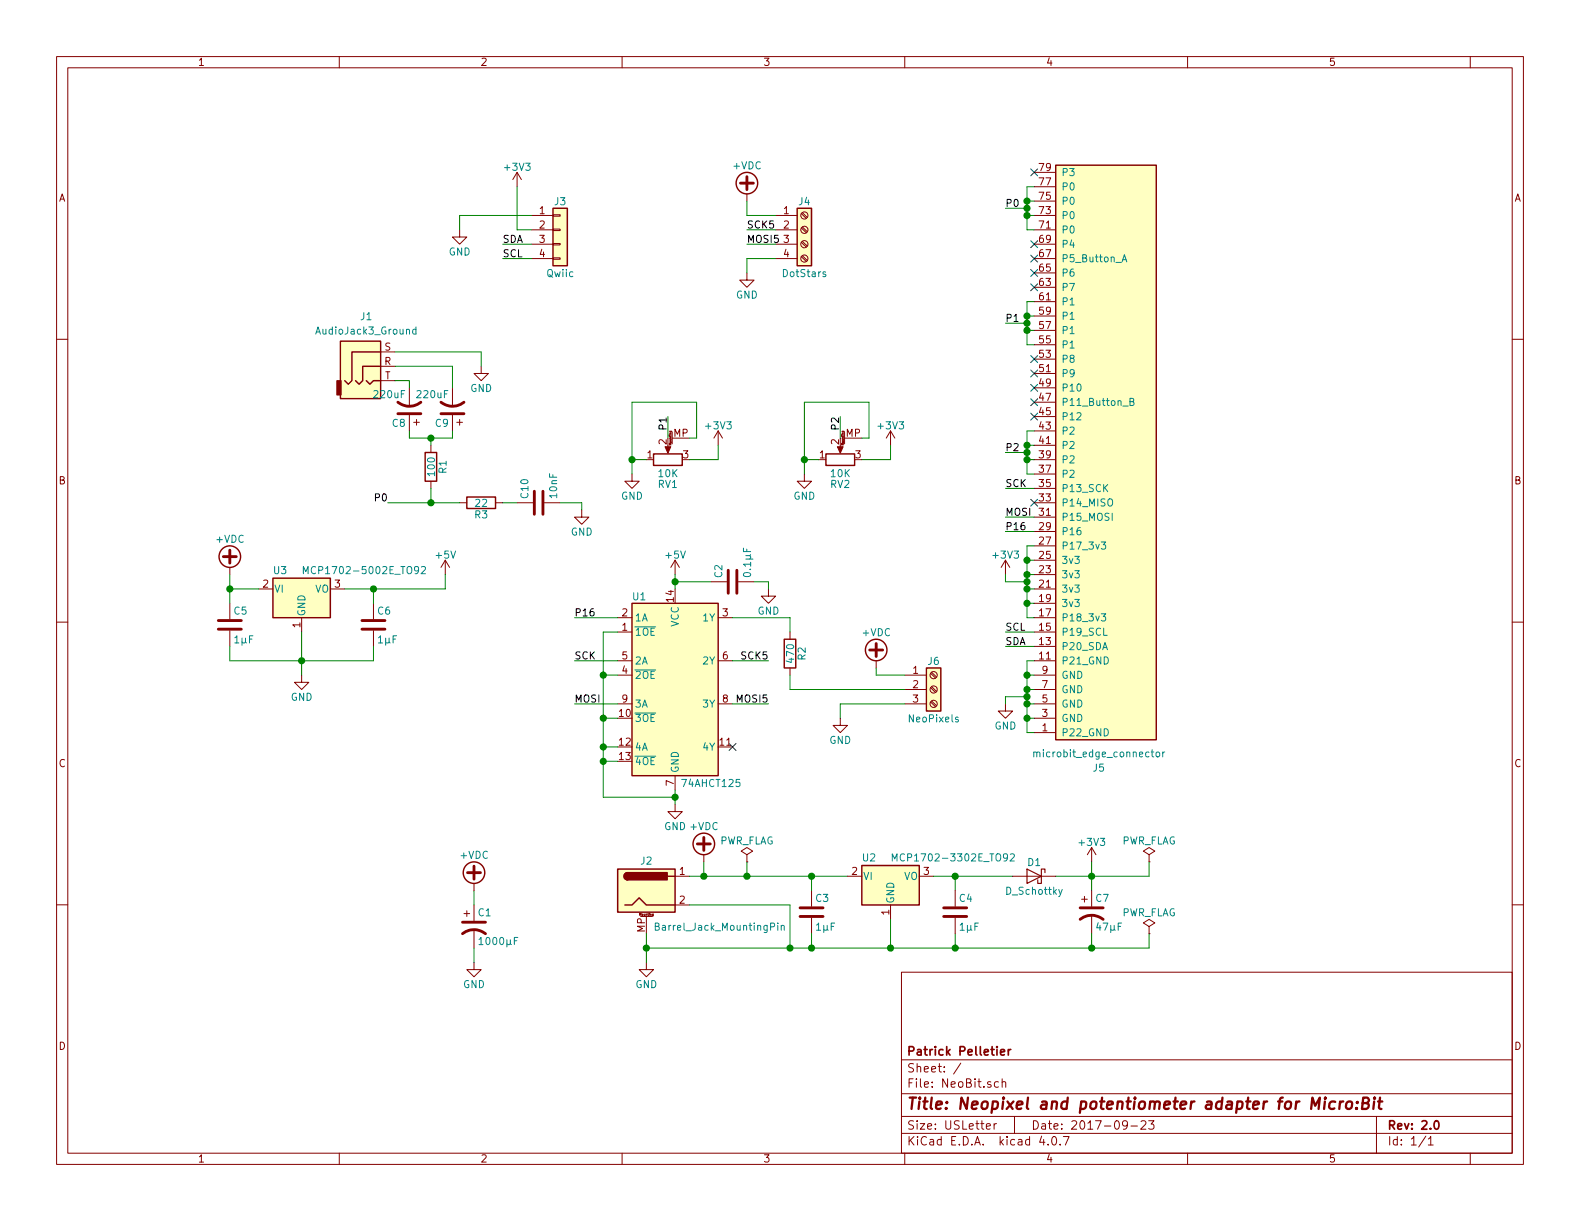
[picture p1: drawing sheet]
EESchema Schematic File Version 2
LIBS:power
LIBS:device
LIBS:transistors
LIBS:conn
LIBS:linear
LIBS:regul
LIBS:74xx
LIBS:cmos4000
LIBS:adc-dac
LIBS:memory
LIBS:xilinx
LIBS:microcontrollers
LIBS:dsp
LIBS:microchip
LIBS:analog_switches
LIBS:motorola
LIBS:texas
LIBS:intel
LIBS:audio
LIBS:interface
LIBS:digital-audio
LIBS:philips
LIBS:display
LIBS:cypress
LIBS:siliconi
LIBS:opto
LIBS:atmel
LIBS:contrib
LIBS:valves
LIBS:lib_microbit_connector
LIBS:misc_lib
LIBS:NeoBit-cache
EELAYER 25 0
EELAYER END
$Descr USLetter 11000 8500
encoding utf-8
Sheet 1 1
Title "Neopixel and potentiometer adapter for Micro:Bit"
Date "2017-09-23"
Rev "2.0"
Comp "Patrick Pelletier"
Comment1 ""
Comment2 ""
Comment3 ""
Comment4 ""
$EndDescr
$Comp
L microbit_edge_connector J5
U 1 1
P 7700 3300
F 0 "J5" H 7750 5350 50  0000 C CNN
F 1 "microbit_edge_connector" H 7750 5250 50  0000 C CNN
F 2 "footprints:4UCON_10156_2x40_P1.27mm_Socket_Horizontal" H 7600 3200 50  0001 C CNN
F 3 "" H 7600 3200 50  0001 C CNN
F 4 "3342" H 7700 3300 60  0001 C CNN "MPN"
F 5 "micro:bit through-hole right-angle edge connector" H 7700 3300 60  0001 C CNN "Description"
	1    7700 3300
	-1   0    0    1   
$EndComp
Text Label 7000 1450 0    50   ~ 0
P0
Wire Wire Line
	7200 1300 7150 1300
Wire Wire Line
	7150 1300 7150 1600
Wire Wire Line
	7150 1600 7200 1600
Wire Wire Line
	7200 1400 7150 1400
Connection ~ 7150 1400
Wire Wire Line
	7200 1500 7150 1500
Connection ~ 7150 1500
Wire Wire Line
	7000 1450 7150 1450
Connection ~ 7150 1450
Text Label 7000 2250 0    50   ~ 0
P1
Wire Wire Line
	7200 2100 7150 2100
Wire Wire Line
	7150 2100 7150 2400
Wire Wire Line
	7150 2400 7200 2400
Wire Wire Line
	7200 2200 7150 2200
Connection ~ 7150 2200
Wire Wire Line
	7200 2300 7150 2300
Connection ~ 7150 2300
Wire Wire Line
	7000 2250 7150 2250
Connection ~ 7150 2250
Text Label 7000 3150 0    50   ~ 0
P2
Wire Wire Line
	7200 3000 7150 3000
Wire Wire Line
	7150 3000 7150 3300
Wire Wire Line
	7150 3300 7200 3300
Wire Wire Line
	7200 3100 7150 3100
Connection ~ 7150 3100
Wire Wire Line
	7200 3200 7150 3200
Connection ~ 7150 3200
Wire Wire Line
	7000 3150 7150 3150
Connection ~ 7150 3150
Wire Wire Line
	7200 3800 7150 3800
Wire Wire Line
	7150 3800 7150 4300
Wire Wire Line
	7150 4300 7200 4300
Wire Wire Line
	7200 3900 7150 3900
Connection ~ 7150 3900
Wire Wire Line
	7200 4000 7150 4000
Connection ~ 7150 4000
Wire Wire Line
	7200 4100 7150 4100
Connection ~ 7150 4100
Wire Wire Line
	7200 4200 7150 4200
Connection ~ 7150 4200
$Comp
L +3V3 #PWR01
U 1 1
P 7000 4000
F 0 "#PWR01" H 7000 3850 50  0001 C CNN
F 1 "+3V3" H 7000 4140 50  0000 C CNN
F 2 "" H 7000 4000 50  0001 C CNN
F 3 "" H 7000 4000 50  0001 C CNN
	1    7000 4000
	1    0    0    -1  
$EndComp
Wire Wire Line
	7000 4000 7000 4050
Wire Wire Line
	7000 4050 7150 4050
Connection ~ 7150 4050
Wire Wire Line
	7200 4600 7150 4600
Wire Wire Line
	7150 4600 7150 5100
Wire Wire Line
	7150 5100 7200 5100
Wire Wire Line
	7200 4700 7150 4700
Connection ~ 7150 4700
Wire Wire Line
	7200 4800 7150 4800
Connection ~ 7150 4800
Wire Wire Line
	7200 4900 7150 4900
Connection ~ 7150 4900
Wire Wire Line
	7200 5000 7150 5000
Connection ~ 7150 5000
$Comp
L GND #PWR02
U 1 1
P 7000 4900
F 0 "#PWR02" H 7000 4650 50  0001 C CNN
F 1 "GND" H 7000 4750 50  0000 C CNN
F 2 "" H 7000 4900 50  0001 C CNN
F 3 "" H 7000 4900 50  0001 C CNN
	1    7000 4900
	1    0    0    -1  
$EndComp
Wire Wire Line
	7000 4900 7000 4850
Wire Wire Line
	7000 4850 7150 4850
Connection ~ 7150 4850
$Comp
L GND #PWR03
U 1 1
P 5850 5000
F 0 "#PWR03" H 5850 4750 50  0001 C CNN
F 1 "GND" H 5850 4850 50  0000 C CNN
F 2 "" H 5850 5000 50  0001 C CNN
F 3 "" H 5850 5000 50  0001 C CNN
	1    5850 5000
	1    0    0    -1  
$EndComp
$Comp
L +5V #PWR04
U 1 1
P 3100 4000
F 0 "#PWR04" H 3100 3850 50  0001 C CNN
F 1 "+5V" H 3100 4140 50  0000 C CNN
F 2 "" H 3100 4000 50  0001 C CNN
F 3 "" H 3100 4000 50  0001 C CNN
	1    3100 4000
	1    0    0    -1  
$EndComp
Wire Wire Line
	5850 5000 5850 4900
$Comp
L 74AHCT125 U1
U 1 1
P 4700 4800
F 0 "U1" H 4450 5450 50  0000 C CNN
F 1 "74AHCT125" H 4950 4150 50  0000 C CNN
F 2 "Housings_DIP:DIP-14_W7.62mm" H 4700 4800 60  0001 C CNN
F 3 "" H 4700 4800 60  0000 C CNN
F 4 "SN74AHCT125N" H 4700 4800 60  0001 C CNN "MPN"
F 5 "IC BUF NON-INVERT 5.5V 14DIP" H 4700 4800 60  0001 C CNN "Description"
F 6 "296-4655-5-ND" H 4700 4800 60  0001 C CNN "Digi-Key_PN"
	1    4700 4800
	1    0    0    -1  
$EndComp
$Comp
L Barrel_Jack_MountingPin J2
U 1 1
P 4500 6200
F 0 "J2" H 4500 6410 50  0000 C CNN
F 1 "Barrel_Jack_MountingPin" H 4550 5950 50  0000 L CNN
F 2 "footprints:BarrelJack_CUI_PJ-063AH_Horizontal_CircularHoles" H 4550 6160 50  0001 C CNN
F 3 "" H 4550 6160 50  0001 C CNN
F 4 "PJ-063AH" H 4500 6200 60  0001 C CNN "MPN"
F 5 "CONN PWR JACK 2X5.5MM SOLDER" H 4500 6200 60  0001 C CNN "Description"
F 6 "CP-063AH-ND" H 4500 6200 60  0001 C CNN "Digi-Key_PN"
	1    4500 6200
	1    0    0    -1  
$EndComp
$Comp
L +5V #PWR05
U 1 1
P 4700 4000
F 0 "#PWR05" H 4700 3850 50  0001 C CNN
F 1 "+5V" H 4700 4140 50  0000 C CNN
F 2 "" H 4700 4000 50  0001 C CNN
F 3 "" H 4700 4000 50  0001 C CNN
	1    4700 4000
	1    0    0    -1  
$EndComp
$Comp
L GND #PWR06
U 1 1
P 4700 5600
F 0 "#PWR06" H 4700 5350 50  0001 C CNN
F 1 "GND" H 4700 5450 50  0000 C CNN
F 2 "" H 4700 5600 50  0001 C CNN
F 3 "" H 4700 5600 50  0001 C CNN
	1    4700 5600
	1    0    0    -1  
$EndComp
Wire Wire Line
	4700 4100 4700 4000
Wire Wire Line
	4700 5500 4700 5600
$Comp
L GND #PWR07
U 1 1
P 4500 6700
F 0 "#PWR07" H 4500 6450 50  0001 C CNN
F 1 "GND" H 4500 6550 50  0000 C CNN
F 2 "" H 4500 6700 50  0001 C CNN
F 3 "" H 4500 6700 50  0001 C CNN
	1    4500 6700
	1    0    0    -1  
$EndComp
Wire Wire Line
	4800 6100 5900 6100
Wire Wire Line
	4900 6100 4900 6000
Wire Wire Line
	4500 6500 4500 6700
Wire Wire Line
	4800 6300 5500 6300
Wire Wire Line
	5500 6300 5500 6600
Wire Wire Line
	4500 6600 8000 6600
Connection ~ 4500 6600
Wire Wire Line
	5100 4300 5500 4300
Wire Wire Line
	4300 4400 4200 4400
Wire Wire Line
	4200 4400 4200 5550
Wire Wire Line
	4200 5550 4700 5550
Connection ~ 4700 5550
Wire Wire Line
	4300 4700 4200 4700
Connection ~ 4200 4700
Wire Wire Line
	4300 5000 4200 5000
Connection ~ 4200 5000
Wire Wire Line
	4300 5200 4200 5200
Connection ~ 4200 5200
Wire Wire Line
	4300 5300 4200 5300
Connection ~ 4200 5300
Text Label 4000 4300 0    50   ~ 0
P16
Wire Wire Line
	4000 4300 4300 4300
NoConn ~ 5100 5200
$Comp
L R R2
U 1 1
P 5500 4550
F 0 "R2" V 5580 4550 50  0000 C CNN
F 1 "470" V 5500 4550 50  0000 C CNN
F 2 "Resistors_THT:R_Axial_DIN0207_L6.3mm_D2.5mm_P2.54mm_Vertical" V 5430 4550 50  0001 C CNN
F 3 "" H 5500 4550 50  0001 C CNN
F 4 "CF14JT470R" H 5500 4550 60  0001 C CNN "MPN"
F 5 "RES 470 OHM 1/4W 5% AXIAL" H 5500 4550 60  0001 C CNN "Description"
F 6 "CF14JT470RCT-ND" H 5500 4550 60  0001 C CNN "Digi-Key_PN"
	1    5500 4550
	1    0    0    -1  
$EndComp
Wire Wire Line
	5500 4300 5500 4400
Wire Wire Line
	5500 4700 5500 4800
$Comp
L MCP1700-3302E_TO92 U2
U 1 1
P 6200 6100
F 0 "U2" H 6050 5975 50  0000 C CNN
F 1 "MCP1702-3302E_TO92" H 6200 5975 50  0000 L CNN
F 2 "TO_SOT_Packages_THT:TO-92_Inline_Narrow_Oval" H 6200 5900 50  0001 C CIN
F 3 "" H 6200 6100 50  0001 C CNN
F 4 "MCP1702-3302E/TO" H 6200 6100 60  0001 C CNN "MPN"
F 5 "IC REG LINEAR 3.3V 250MA TO92-3" H 6200 6100 60  0001 C CNN "Description"
F 6 "MCP1702-3302E/TO-ND" H 6200 6100 60  0001 C CNN "Digi-Key_PN"
	1    6200 6100
	1    0    0    1   
$EndComp
$Comp
L C C3
U 1 1
P 5650 6350
F 0 "C3" H 5675 6450 50  0000 L CNN
F 1 "1µF" H 5675 6250 50  0000 L CNN
F 2 "Capacitors_THT:C_Rect_L7.0mm_W2.5mm_P5.00mm" H 5688 6200 50  0001 C CNN
F 3 "" H 5650 6350 50  0001 C CNN
F 4 "K105Z20Y5VF5TH5" H 5650 6350 60  0001 C CNN "MPN"
F 5 "CAP CER 1UF 50V Y5V RADIAL" H 5650 6350 60  0001 C CNN "Description"
F 6 "BC1168CT-ND" H 5650 6350 60  0001 C CNN "Digi-Key_PN"
	1    5650 6350
	1    0    0    -1  
$EndComp
Connection ~ 4900 6100
Wire Wire Line
	6650 6600 6650 6500
Connection ~ 5500 6600
Wire Wire Line
	5650 6500 5650 6600
Connection ~ 5650 6600
Wire Wire Line
	6200 6400 6200 6600
Connection ~ 6200 6600
$Comp
L +3V3 #PWR08
U 1 1
P 7600 6000
F 0 "#PWR08" H 7600 5850 50  0001 C CNN
F 1 "+3V3" H 7600 6140 50  0000 C CNN
F 2 "" H 7600 6000 50  0001 C CNN
F 3 "" H 7600 6000 50  0001 C CNN
	1    7600 6000
	1    0    0    -1  
$EndComp
Wire Wire Line
	6500 6100 7050 6100
Wire Wire Line
	6650 6100 6650 6200
$Comp
L D_Schottky D1
U 1 1
P 7200 6100
F 0 "D1" H 7200 6200 50  0000 C CNN
F 1 "D_Schottky" H 7200 6000 50  0000 C CNN
F 2 "Diodes_THT:D_DO-41_SOD81_P7.62mm_Horizontal" H 7200 6100 50  0001 C CNN
F 3 "" H 7200 6100 50  0001 C CNN
F 4 "1N5817" H 7200 6100 60  0001 C CNN "MPN"
F 5 "DIODE SCHOTTKY 20V 1A DO41" H 7200 6100 60  0001 C CNN "Description"
F 6 "1N5817FSCT-ND" H 7200 6100 60  0001 C CNN "Digi-Key_PN"
	1    7200 6100
	-1   0    0    -1  
$EndComp
Connection ~ 6650 6100
Wire Wire Line
	7350 6100 8000 6100
Connection ~ 7600 6100
Connection ~ 6650 6600
Wire Wire Line
	5650 6200 5650 6100
Connection ~ 5650 6100
$Comp
L C C2
U 1 1
P 5100 4050
F 0 "C2" H 5125 4150 50  0000 L CNN
F 1 "0.1µF" H 5125 3950 50  0000 L CNN
F 2 "Capacitors_THT:C_Rect_L7.0mm_W2.5mm_P5.00mm" H 5138 3900 50  0001 C CNN
F 3 "" H 5100 4050 50  0001 C CNN
F 4 "K104K10X7RF5UH5" H 5100 4050 60  0001 C CNN "MPN"
F 5 "CAP CER 0.1UF 50V X7R RADIAL" H 5100 4050 60  0001 C CNN "Description"
F 6 "BC2665CT-ND" H 5100 4050 60  0001 C CNN "Digi-Key_PN"
	1    5100 4050
	0    -1   -1   0   
$EndComp
$Comp
L GND #PWR09
U 1 1
P 5350 4100
F 0 "#PWR09" H 5350 3850 50  0001 C CNN
F 1 "GND" H 5350 3950 50  0000 C CNN
F 2 "" H 5350 4100 50  0001 C CNN
F 3 "" H 5350 4100 50  0001 C CNN
	1    5350 4100
	1    0    0    -1  
$EndComp
Wire Wire Line
	4700 4050 4950 4050
Connection ~ 4700 4050
Wire Wire Line
	5250 4050 5350 4050
Wire Wire Line
	5350 4050 5350 4100
$Comp
L CP1 C1
U 1 1
P 3300 6450
F 0 "C1" H 3325 6550 50  0000 L CNN
F 1 "1000µF" H 3325 6350 50  0000 L CNN
F 2 "Capacitors_THT:CP_Radial_D10.0mm_P5.00mm" H 3300 6450 50  0001 C CNN
F 3 "" H 3300 6450 50  0001 C CNN
F 4 "25PX1000MEFCT810X16" H 3300 6450 60  0001 C CNN "MPN"
F 5 "CAP ALUM 1000UF 20% 25V RADIAL" H 3300 6450 60  0001 C CNN "Description"
F 6 "1189-1583-1-ND" H 3300 6450 60  0001 C CNN "Digi-Key_PN"
	1    3300 6450
	1    0    0    -1  
$EndComp
$Comp
L GND #PWR010
U 1 1
P 3300 6700
F 0 "#PWR010" H 3300 6450 50  0001 C CNN
F 1 "GND" H 3300 6550 50  0000 C CNN
F 2 "" H 3300 6700 50  0001 C CNN
F 3 "" H 3300 6700 50  0001 C CNN
	1    3300 6700
	1    0    0    -1  
$EndComp
Wire Wire Line
	3300 6300 3300 6200
Wire Wire Line
	3300 6600 3300 6700
$Comp
L PWR_FLAG #FLG011
U 1 1
P 5200 6000
F 0 "#FLG011" H 5200 6075 50  0001 C CNN
F 1 "PWR_FLAG" H 5200 6150 50  0000 C CNN
F 2 "" H 5200 6000 50  0001 C CNN
F 3 "" H 5200 6000 50  0001 C CNN
	1    5200 6000
	1    0    0    -1  
$EndComp
$Comp
L PWR_FLAG #FLG012
U 1 1
P 8000 6000
F 0 "#FLG012" H 8000 6075 50  0001 C CNN
F 1 "PWR_FLAG" H 8000 6150 50  0000 C CNN
F 2 "" H 8000 6000 50  0001 C CNN
F 3 "" H 8000 6000 50  0001 C CNN
	1    8000 6000
	1    0    0    -1  
$EndComp
$Comp
L PWR_FLAG #FLG013
U 1 1
P 8000 6500
F 0 "#FLG013" H 8000 6575 50  0001 C CNN
F 1 "PWR_FLAG" H 8000 6650 50  0000 C CNN
F 2 "" H 8000 6500 50  0001 C CNN
F 3 "" H 8000 6500 50  0001 C CNN
	1    8000 6500
	1    0    0    -1  
$EndComp
Wire Wire Line
	5200 6000 5200 6100
Connection ~ 5200 6100
Wire Wire Line
	8000 6100 8000 6000
Wire Wire Line
	8000 6600 8000 6500
$Comp
L C C4
U 1 1
P 6650 6350
F 0 "C4" H 6675 6450 50  0000 L CNN
F 1 "1µF" H 6675 6250 50  0000 L CNN
F 2 "Capacitors_THT:C_Rect_L7.0mm_W2.5mm_P5.00mm" H 6688 6200 50  0001 C CNN
F 3 "" H 6650 6350 50  0001 C CNN
F 4 "K105Z20Y5VF5TH5" H 6650 6350 60  0001 C CNN "MPN"
F 5 "CAP CER 1UF 50V Y5V RADIAL" H 6650 6350 60  0001 C CNN "Description"
F 6 "BC1168CT-ND" H 6650 6350 60  0001 C CNN "Digi-Key_PN"
	1    6650 6350
	1    0    0    -1  
$EndComp
$Comp
L R_POT_MountingPin RV1
U 1 1
P 4650 3200
F 0 "RV1" V 4475 3200 50  0000 C CNN
F 1 "10K" V 4550 3200 50  0000 C CNN
F 2 "footprints:Bourns_PTA4543" H 4650 3200 50  0001 C CNN
F 3 "" H 4650 3200 50  0001 C CNN
F 4 "PTA4553-2015CPB103" H 4650 3200 60  0001 C CNN "MPN"
F 5 "SLIDE POT 10K OHM 0.25W TOP 45MM" H 4650 3200 60  0001 C CNN "Description"
F 6 "PTA4553-2015CPB103-ND" H 4650 3200 60  0001 C CNN "Digi-Key_PN"
	1    4650 3200
	0    -1   -1   0   
$EndComp
Text Label 4650 2900 3    50   ~ 0
P1
Wire Wire Line
	4650 3050 4650 2900
$Comp
L GND #PWR014
U 1 1
P 4400 3300
F 0 "#PWR014" H 4400 3050 50  0001 C CNN
F 1 "GND" H 4400 3150 50  0000 C CNN
F 2 "" H 4400 3300 50  0001 C CNN
F 3 "" H 4400 3300 50  0001 C CNN
	1    4400 3300
	1    0    0    -1  
$EndComp
Wire Wire Line
	4800 3050 4850 3050
Wire Wire Line
	4850 3050 4850 2800
Wire Wire Line
	4850 2800 4400 2800
Wire Wire Line
	4400 2800 4400 3300
Wire Wire Line
	4500 3200 4400 3200
Connection ~ 4400 3200
$Comp
L +3V3 #PWR015
U 1 1
P 5000 3100
F 0 "#PWR015" H 5000 2950 50  0001 C CNN
F 1 "+3V3" H 5000 3240 50  0000 C CNN
F 2 "" H 5000 3100 50  0001 C CNN
F 3 "" H 5000 3100 50  0001 C CNN
	1    5000 3100
	1    0    0    -1  
$EndComp
Wire Wire Line
	4800 3200 5000 3200
Wire Wire Line
	5000 3200 5000 3100
$Comp
L R_POT_MountingPin RV2
U 1 1
P 5850 3200
F 0 "RV2" V 5675 3200 50  0000 C CNN
F 1 "10K" V 5750 3200 50  0000 C CNN
F 2 "footprints:Bourns_PTA4543" H 5850 3200 50  0001 C CNN
F 3 "" H 5850 3200 50  0001 C CNN
F 4 "PTA4553-2015CPB103" H 5850 3200 60  0001 C CNN "MPN"
F 5 "SLIDE POT 10K OHM 0.25W TOP 45MM" H 5850 3200 60  0001 C CNN "Description"
F 6 "PTA4553-2015CPB103-ND" H 5850 3200 60  0001 C CNN "Digi-Key_PN"
	1    5850 3200
	0    -1   -1   0   
$EndComp
Text Label 5850 2900 3    50   ~ 0
P2
Wire Wire Line
	5850 3050 5850 2900
$Comp
L GND #PWR016
U 1 1
P 5600 3300
F 0 "#PWR016" H 5600 3050 50  0001 C CNN
F 1 "GND" H 5600 3150 50  0000 C CNN
F 2 "" H 5600 3300 50  0001 C CNN
F 3 "" H 5600 3300 50  0001 C CNN
	1    5600 3300
	1    0    0    -1  
$EndComp
Wire Wire Line
	6000 3050 6050 3050
Wire Wire Line
	6050 3050 6050 2800
Wire Wire Line
	6050 2800 5600 2800
Wire Wire Line
	5600 2800 5600 3300
Wire Wire Line
	5700 3200 5600 3200
Connection ~ 5600 3200
$Comp
L +3V3 #PWR017
U 1 1
P 6200 3100
F 0 "#PWR017" H 6200 2950 50  0001 C CNN
F 1 "+3V3" H 6200 3240 50  0000 C CNN
F 2 "" H 6200 3100 50  0001 C CNN
F 3 "" H 6200 3100 50  0001 C CNN
	1    6200 3100
	1    0    0    -1  
$EndComp
Wire Wire Line
	6000 3200 6200 3200
Wire Wire Line
	6200 3200 6200 3100
NoConn ~ 7200 1200
NoConn ~ 7200 1700
NoConn ~ 7200 1800
NoConn ~ 7200 1900
NoConn ~ 7200 2000
NoConn ~ 7200 2500
NoConn ~ 7200 2600
NoConn ~ 7200 2700
NoConn ~ 7200 2800
NoConn ~ 7200 2900
NoConn ~ 7200 3500
Wire Wire Line
	7600 6000 7600 6200
$Comp
L +VDC #PWR018
U 1 1
P 3300 6200
F 0 "#PWR018" H 3300 6100 50  0001 C CNN
F 1 "+VDC" H 3300 6450 50  0000 C CNN
F 2 "" H 3300 6200 50  0001 C CNN
F 3 "" H 3300 6200 50  0001 C CNN
	1    3300 6200
	1    0    0    -1  
$EndComp
$Comp
L +VDC #PWR019
U 1 1
P 6100 4650
F 0 "#PWR019" H 6100 4550 50  0001 C CNN
F 1 "+VDC" H 6100 4900 50  0000 C CNN
F 2 "" H 6100 4650 50  0001 C CNN
F 3 "" H 6100 4650 50  0001 C CNN
	1    6100 4650
	1    0    0    -1  
$EndComp
$Comp
L +VDC #PWR020
U 1 1
P 4900 6000
F 0 "#PWR020" H 4900 5900 50  0001 C CNN
F 1 "+VDC" H 4900 6250 50  0000 C CNN
F 2 "" H 4900 6000 50  0001 C CNN
F 3 "" H 4900 6000 50  0001 C CNN
	1    4900 6000
	1    0    0    -1  
$EndComp
$Comp
L MCP1700-5002E_TO92 U3
U 1 1
P 2100 4100
F 0 "U3" H 1950 3975 50  0000 C CNN
F 1 "MCP1702-5002E_TO92" H 2100 3975 50  0000 L CNN
F 2 "TO_SOT_Packages_THT:TO-92_Inline_Narrow_Oval" H 2100 3900 50  0001 C CIN
F 3 "" H 2100 4100 50  0001 C CNN
F 4 "MCP1702-5002E/TO" H 2100 4100 60  0001 C CNN "MPN"
F 5 "IC REG LINEAR 5V 250MA TO92-3" H 2100 4100 60  0001 C CNN "Description"
F 6 "MCP1702-5002E/TO-ND" H 2100 4100 60  0001 C CNN "Digi-Key_PN"
	1    2100 4100
	1    0    0    1   
$EndComp
$Comp
L C C5
U 1 1
P 1600 4350
F 0 "C5" H 1625 4450 50  0000 L CNN
F 1 "1µF" H 1625 4250 50  0000 L CNN
F 2 "Capacitors_THT:C_Rect_L7.0mm_W2.5mm_P5.00mm" H 1638 4200 50  0001 C CNN
F 3 "" H 1600 4350 50  0001 C CNN
F 4 "K105Z20Y5VF5TH5" H 1600 4350 60  0001 C CNN "MPN"
F 5 "CAP CER 1UF 50V Y5V RADIAL" H 1600 4350 60  0001 C CNN "Description"
F 6 "BC1168CT-ND" H 1600 4350 60  0001 C CNN "Digi-Key_PN"
	1    1600 4350
	1    0    0    -1  
$EndComp
$Comp
L C C6
U 1 1
P 2600 4350
F 0 "C6" H 2625 4450 50  0000 L CNN
F 1 "1µF" H 2625 4250 50  0000 L CNN
F 2 "Capacitors_THT:C_Rect_L7.0mm_W2.5mm_P5.00mm" H 2638 4200 50  0001 C CNN
F 3 "" H 2600 4350 50  0001 C CNN
F 4 "K105Z20Y5VF5TH5" H 2600 4350 60  0001 C CNN "MPN"
F 5 "CAP CER 1UF 50V Y5V RADIAL" H 2600 4350 60  0001 C CNN "Description"
F 6 "BC1168CT-ND" H 2600 4350 60  0001 C CNN "Digi-Key_PN"
	1    2600 4350
	1    0    0    -1  
$EndComp
$Comp
L +VDC #PWR021
U 1 1
P 1600 4000
F 0 "#PWR021" H 1600 3900 50  0001 C CNN
F 1 "+VDC" H 1600 4250 50  0000 C CNN
F 2 "" H 1600 4000 50  0001 C CNN
F 3 "" H 1600 4000 50  0001 C CNN
	1    1600 4000
	1    0    0    -1  
$EndComp
$Comp
L GND #PWR022
U 1 1
P 2100 4700
F 0 "#PWR022" H 2100 4450 50  0001 C CNN
F 1 "GND" H 2100 4550 50  0000 C CNN
F 2 "" H 2100 4700 50  0001 C CNN
F 3 "" H 2100 4700 50  0001 C CNN
	1    2100 4700
	1    0    0    -1  
$EndComp
Wire Wire Line
	1600 4000 1600 4200
Wire Wire Line
	1800 4100 1600 4100
Connection ~ 1600 4100
Wire Wire Line
	3100 4100 3100 4000
Wire Wire Line
	2600 4200 2600 4100
Connection ~ 2600 4100
Wire Wire Line
	1600 4500 1600 4600
Wire Wire Line
	1600 4600 2600 4600
Wire Wire Line
	2600 4600 2600 4500
Wire Wire Line
	2100 4400 2100 4700
Connection ~ 2100 4600
$Comp
L Screw_Terminal_01x03 J6
U 1 1
P 6500 4800
F 0 "J6" H 6500 5000 50  0000 C CNN
F 1 "NeoPixels" H 6500 4600 50  0000 C CNN
F 2 "footprints:TerminalBlock_4Ucon_1x03_P3.50mm_Vertical" H 6500 4800 50  0001 C CNN
F 3 "" H 6500 4800 50  0001 C CNN
F 4 "1776275-3" H 6500 4800 60  0001 C CNN "MPN"
F 5 "TERM BLOCK 3POS SIDE ENT 3.5MM" H 6500 4800 60  0001 C CNN "Description"
F 6 "A98037-ND" H 6500 4800 60  0001 C CNN "Digi-Key_PN"
	1    6500 4800
	1    0    0    -1  
$EndComp
Wire Wire Line
	6100 4650 6100 4700
Wire Wire Line
	6100 4700 6300 4700
Wire Wire Line
	5500 4800 6300 4800
Wire Wire Line
	5850 4900 6300 4900
Text Label 7000 3400 0    50   ~ 0
SCK
Text Label 7000 3600 0    50   ~ 0
MOSI
Wire Wire Line
	7000 3400 7200 3400
Wire Wire Line
	7000 3600 7200 3600
Text Label 7000 4400 0    50   ~ 0
SCL
Text Label 7000 4500 0    50   ~ 0
SDA
Wire Wire Line
	7000 4400 7200 4400
Wire Wire Line
	7000 4500 7200 4500
$Comp
L Screw_Terminal_01x04 J4
U 1 1
P 5600 1600
F 0 "J4" H 5600 1800 50  0000 C CNN
F 1 "DotStars" H 5600 1300 50  0000 C CNN
F 2 "footprints:TerminalBlock_4Ucon_1x04_P3.50mm_Vertical" H 5600 1600 50  0001 C CNN
F 3 "" H 5600 1600 50  0001 C CNN
F 4 "1776275-4" H 5600 1600 60  0001 C CNN "MPN"
F 5 "TERM BLOCK 4POS SIDE ENT 3.5MM" H 5600 1600 60  0001 C CNN "Description"
F 6 "A98038-ND" H 5600 1600 60  0001 C CNN "Digi-Key_PN"
	1    5600 1600
	1    0    0    -1  
$EndComp
$Comp
L +VDC #PWR023
U 1 1
P 5200 1400
F 0 "#PWR023" H 5200 1300 50  0001 C CNN
F 1 "+VDC" H 5200 1650 50  0000 C CNN
F 2 "" H 5200 1400 50  0001 C CNN
F 3 "" H 5200 1400 50  0001 C CNN
	1    5200 1400
	1    0    0    -1  
$EndComp
$Comp
L GND #PWR024
U 1 1
P 5200 1900
F 0 "#PWR024" H 5200 1650 50  0001 C CNN
F 1 "GND" H 5200 1750 50  0000 C CNN
F 2 "" H 5200 1900 50  0001 C CNN
F 3 "" H 5200 1900 50  0001 C CNN
	1    5200 1900
	1    0    0    -1  
$EndComp
Text Label 5200 1600 0    50   ~ 0
SCK5
Text Label 5200 1700 0    50   ~ 0
MOSI5
Wire Wire Line
	5200 1400 5200 1500
Wire Wire Line
	5200 1500 5400 1500
Wire Wire Line
	5200 1900 5200 1800
Wire Wire Line
	5200 1800 5400 1800
Wire Wire Line
	5200 1600 5400 1600
Wire Wire Line
	5200 1700 5400 1700
$Comp
L Conn_01x04 J3
U 1 1
P 3900 1600
F 0 "J3" H 3900 1800 50  0000 C CNN
F 1 "Qwiic" H 3900 1300 50  0000 C CNN
F 2 "Connectors_JST:JST_SH_SM04B-SRSS-TB_04x1.00mm_Angled" H 3900 1600 50  0001 C CNN
F 3 "" H 3900 1600 50  0001 C CNN
F 4 "PRT-14417" H 3900 1600 60  0001 C CNN "MPN"
F 5 "Qwiic JST Connector - SMD 4-pin" H 3900 1600 60  0001 C CNN "Description"
	1    3900 1600
	1    0    0    -1  
$EndComp
$Comp
L GND #PWR025
U 1 1
P 3200 1600
F 0 "#PWR025" H 3200 1350 50  0001 C CNN
F 1 "GND" H 3200 1450 50  0000 C CNN
F 2 "" H 3200 1600 50  0001 C CNN
F 3 "" H 3200 1600 50  0001 C CNN
	1    3200 1600
	1    0    0    -1  
$EndComp
Wire Wire Line
	3200 1600 3200 1500
Wire Wire Line
	3200 1500 3700 1500
$Comp
L +3V3 #PWR026
U 1 1
P 3600 1300
F 0 "#PWR026" H 3600 1150 50  0001 C CNN
F 1 "+3V3" H 3600 1440 50  0000 C CNN
F 2 "" H 3600 1300 50  0001 C CNN
F 3 "" H 3600 1300 50  0001 C CNN
	1    3600 1300
	1    0    0    -1  
$EndComp
Wire Wire Line
	3700 1600 3600 1600
Wire Wire Line
	3600 1600 3600 1300
Text Label 3500 1700 0    50   ~ 0
SDA
Text Label 3500 1800 0    50   ~ 0
SCL
Wire Wire Line
	3500 1700 3700 1700
Wire Wire Line
	3500 1800 3700 1800
$Comp
L AudioJack3_Ground J1
U 1 1
P 2550 2550
F 0 "J1" H 2550 2900 50  0000 C CNN
F 1 "AudioJack3_Ground" H 2550 2800 50  0000 C CNN
F 2 "footprints:SJ1-3533NG" H 2550 2550 50  0001 C CNN
F 3 "" H 2550 2550 50  0001 C CNN
F 4 "SJ1-3533NG" H 2550 2550 60  0001 C CNN "MPN"
F 5 "CONN JACK STEREO 3.5MM R/A" H 2550 2550 60  0001 C CNN "Description"
F 6 "CP1-3533NG-ND" H 2550 2550 60  0001 C CNN "Digi-Key_PN"
	1    2550 2550
	1    0    0    -1  
$EndComp
$Comp
L GND #PWR027
U 1 1
P 3350 2550
F 0 "#PWR027" H 3350 2300 50  0001 C CNN
F 1 "GND" H 3350 2400 50  0000 C CNN
F 2 "" H 3350 2550 50  0001 C CNN
F 3 "" H 3350 2550 50  0001 C CNN
	1    3350 2550
	1    0    0    -1  
$EndComp
Wire Wire Line
	2750 2450 3350 2450
Wire Wire Line
	3350 2450 3350 2550
Text Label 2700 3500 2    50   ~ 0
P0
Text Label 7000 3700 0    50   ~ 0
P16
Wire Wire Line
	7000 3700 7200 3700
Wire Wire Line
	2400 4100 3100 4100
Text Label 4000 4600 0    50   ~ 0
SCK
Text Label 4000 4900 0    50   ~ 0
MOSI
Wire Wire Line
	4000 4600 4300 4600
Wire Wire Line
	4000 4900 4300 4900
Text Label 5350 4600 2    50   ~ 0
SCK5
Text Label 5350 4900 2    50   ~ 0
MOSI5
Wire Wire Line
	5100 4600 5350 4600
Wire Wire Line
	5100 4900 5350 4900
$Comp
L CP1 C7
U 1 1
P 7600 6350
F 0 "C7" H 7625 6450 50  0000 L CNN
F 1 "47µF" H 7625 6250 50  0000 L CNN
F 2 "Capacitors_THT:CP_Radial_D6.3mm_P2.50mm" H 7638 6200 50  0001 C CNN
F 3 "" H 7600 6350 50  0001 C CNN
F 4 "ECE-A1CKS470" H 7600 6350 60  0001 C CNN "MPN"
F 5 "CAP ALUM 47UF 20% 16V RADIAL" H 7600 6350 60  0001 C CNN "Description"
F 6 "P969-ND" H 7600 6350 60  0001 C CNN "Digi-Key_PN"
	1    7600 6350
	1    0    0    -1  
$EndComp
Wire Wire Line
	7600 6500 7600 6600
Connection ~ 7600 6600
$Comp
L CP1 C8
U 1 1
P 2850 2850
F 0 "C8" H 2875 2950 50  0000 L CNN
F 1 "220uF" H 2875 2750 50  0000 L CNN
F 2 "Capacitors_THT:CP_Radial_D5.0mm_P2.50mm" H 2850 2850 50  0001 C CNN
F 3 "" H 2850 2850 50  0001 C CNN
F 4 "UVK1A221MDD1TD" H 2850 2850 60  0001 C CNN "MPN"
F 5 "CAP ALUM 220UF 20% 10V RADIAL" H 2850 2850 60  0001 C CNN "Description"
F 6 "493-7455-1-ND" H 2850 2850 60  0001 C CNN "Digi-Key_PN"
	1    2850 2850
	-1   0    0    1   
$EndComp
$Comp
L CP1 C9
U 1 1
P 3150 2850
F 0 "C9" H 3175 2950 50  0000 L CNN
F 1 "220uF" H 3175 2750 50  0000 L CNN
F 2 "Capacitors_THT:CP_Radial_D5.0mm_P2.50mm" H 3150 2850 50  0001 C CNN
F 3 "" H 3150 2850 50  0001 C CNN
F 4 "UVK1A221MDD1TD" H 3150 2850 60  0001 C CNN "MPN"
F 5 "CAP ALUM 220UF 20% 10V RADIAL" H 3150 2850 60  0001 C CNN "Description"
F 6 "493-7455-1-ND" H 3150 2850 60  0001 C CNN "Digi-Key_PN"
	1    3150 2850
	-1   0    0    1   
$EndComp
Wire Wire Line
	2750 2650 2850 2650
Wire Wire Line
	2850 2650 2850 2700
Wire Wire Line
	2750 2550 3150 2550
Wire Wire Line
	3150 2550 3150 2700
$Comp
L R R1
U 1 1
P 3000 3250
F 0 "R1" V 3080 3250 50  0000 C CNN
F 1 "100" V 3000 3250 50  0000 C CNN
F 2 "Resistors_THT:R_Axial_DIN0207_L6.3mm_D2.5mm_P2.54mm_Vertical" V 2930 3250 50  0001 C CNN
F 3 "" H 3000 3250 50  0001 C CNN
F 4 "CF14JT100R" H 3000 3250 60  0001 C CNN "MPN"
F 5 "RES 100 OHM 1/4W 5% AXIAL" H 3000 3250 60  0001 C CNN "Description"
F 6 "CF14JT100RCT-ND" H 3000 3250 60  0001 C CNN "Digi-Key_PN"
	1    3000 3250
	1    0    0    -1  
$EndComp
$Comp
L R R3
U 1 1
P 3350 3500
F 0 "R3" V 3430 3500 50  0000 C CNN
F 1 "22" V 3350 3500 50  0000 C CNN
F 2 "Resistors_THT:R_Axial_DIN0207_L6.3mm_D2.5mm_P2.54mm_Vertical" V 3280 3500 50  0001 C CNN
F 3 "" H 3350 3500 50  0001 C CNN
F 4 "CF14JT22R0" H 3350 3500 60  0001 C CNN "MPN"
F 5 "RES 22 OHM 1/4W 5% AXIAL" H 3350 3500 60  0001 C CNN "Description"
F 6 "CF14JT22R0CT-ND" H 3350 3500 60  0001 C CNN "Digi-Key_PN"
	1    3350 3500
	0    1    1    0   
$EndComp
$Comp
L C C10
U 1 1
P 3750 3500
F 0 "C10" H 3775 3600 50  0000 L CNN
F 1 "10nF" H 3775 3400 50  0000 L CNN
F 2 "Capacitors_THT:C_Disc_D3.8mm_W2.6mm_P2.50mm" H 3788 3350 50  0001 C CNN
F 3 "" H 3750 3500 50  0001 C CNN
F 4 "K103K15X7RF5TL2" H 3750 3500 60  0001 C CNN "MPN"
F 5 "CAP CER 10000PF 50V X7R RADIAL" H 3750 3500 60  0001 C CNN "Description"
F 6 "BC1078CT-ND" H 3750 3500 60  0001 C CNN "Digi-Key_PN"
	1    3750 3500
	0    -1   -1   0   
$EndComp
$Comp
L GND #PWR028
U 1 1
P 4050 3550
F 0 "#PWR028" H 4050 3300 50  0001 C CNN
F 1 "GND" H 4050 3400 50  0000 C CNN
F 2 "" H 4050 3550 50  0001 C CNN
F 3 "" H 4050 3550 50  0001 C CNN
	1    4050 3550
	1    0    0    -1  
$EndComp
Wire Wire Line
	2850 3000 2850 3050
Wire Wire Line
	2850 3050 3150 3050
Wire Wire Line
	3150 3050 3150 3000
Wire Wire Line
	3000 3100 3000 3050
Connection ~ 3000 3050
Wire Wire Line
	2700 3500 3200 3500
Wire Wire Line
	3000 3400 3000 3500
Connection ~ 3000 3500
Wire Wire Line
	3500 3500 3600 3500
Wire Wire Line
	3900 3500 4050 3500
Wire Wire Line
	4050 3500 4050 3550
$EndSCHEMATC
